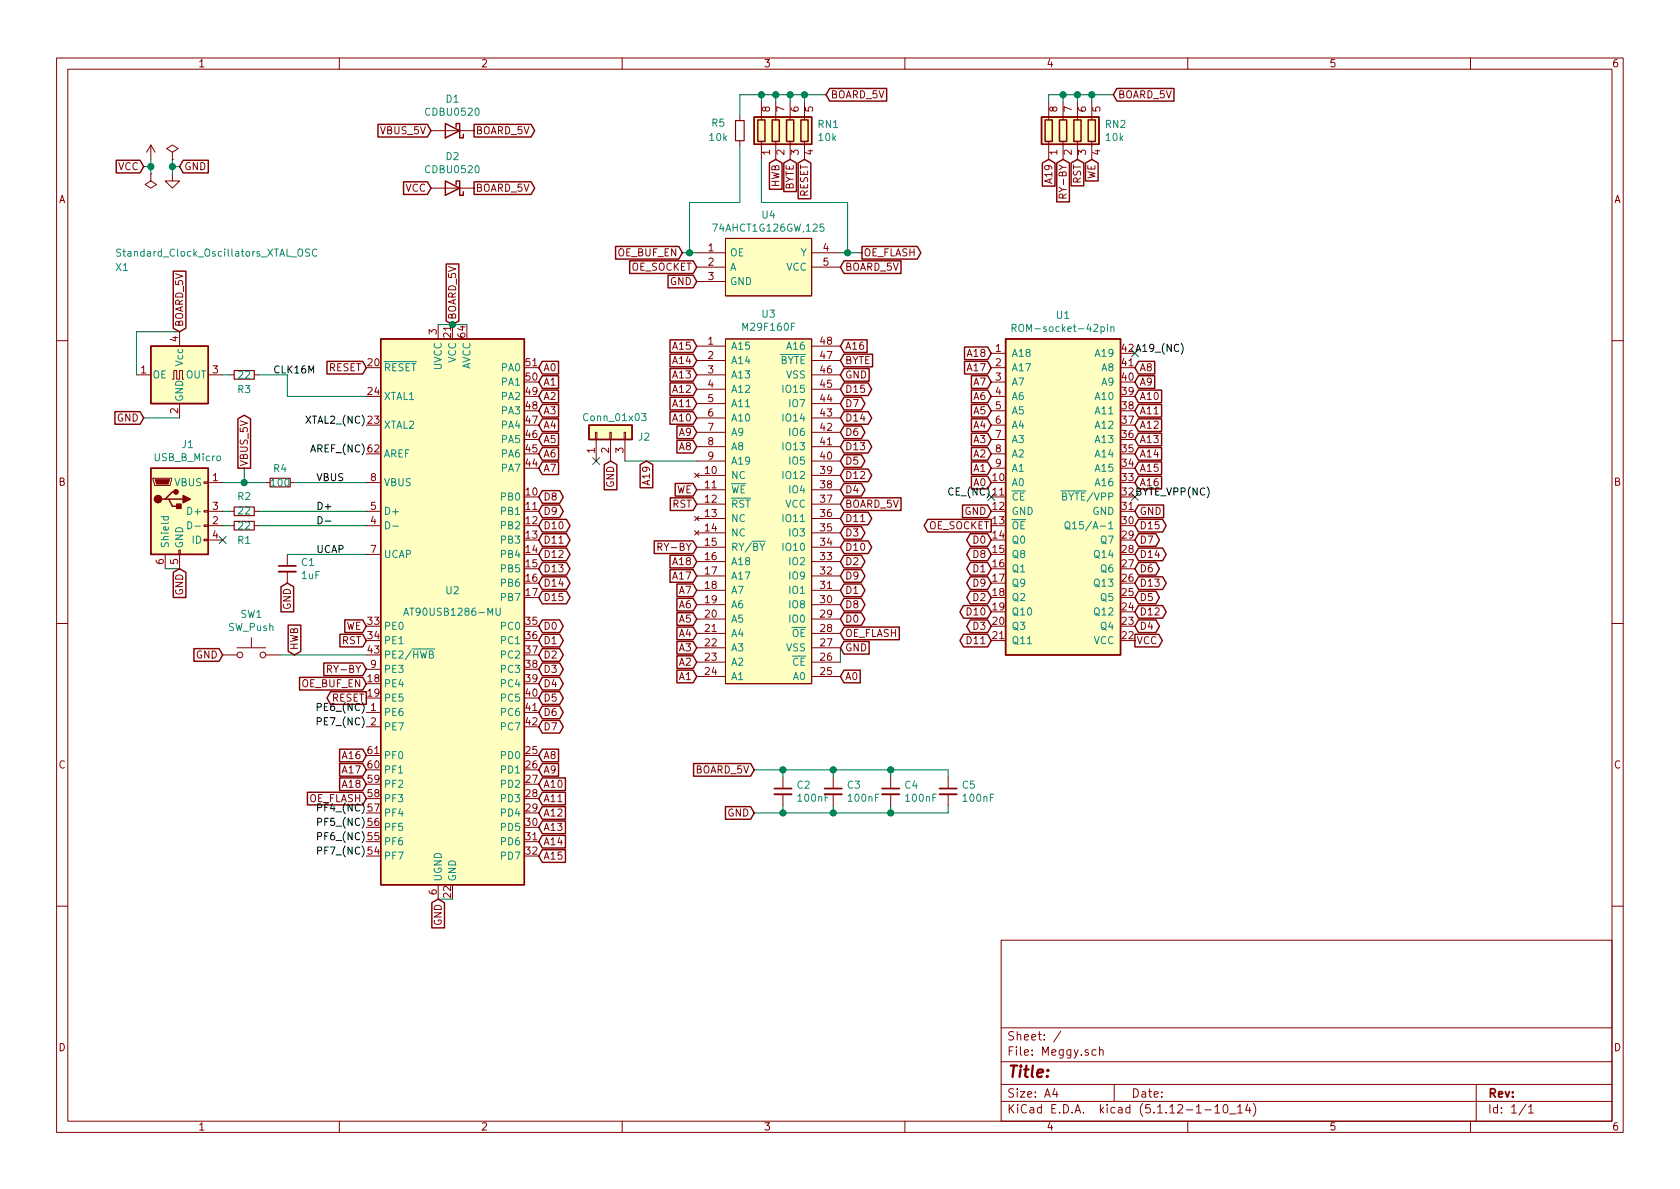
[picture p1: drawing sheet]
EESchema Schematic File Version 4
EELAYER 30 0
EELAYER END
$Descr A4 11693 8268
encoding utf-8
Sheet 1 1
Title ""
Date ""
Rev ""
Comp ""
Comment1 ""
Comment2 ""
Comment3 ""
Comment4 ""
$EndDescr
$Comp
L power:VCC #PWR0101
U 1 1
P 1050 1100
F 0 "#PWR0101" H 1065 1273 50  0001 C CNN
F 1 "VCC" H 1065 1273 50  0001 C CNN
F 2 "" H 1050 1100 50  0001 C CNN
F 3 "" H 1050 1100 50  0001 C CNN
	1    1050 1100
	1    0    0    -1  
$EndComp
$Comp
L power:PWR_FLAG #FLG0101
U 1 1
P 1050 1200
F 0 "#FLG0101" H 1050 1275 50  0001 C CNN
F 1 "PWR_FLAG" H 1050 1373 50  0001 C CNN
F 2 "" H 1050 1200 50  0001 C CNN
F 3 "~" H 1050 1200 50  0001 C CNN
	1    1050 1200
	-1   0    0    1   
$EndComp
Text GLabel 1000 1150 0    50   Input ~ 0
VCC
Wire Wire Line
	1050 1100 1050 1150
Wire Wire Line
	1000 1150 1050 1150
Connection ~ 1050 1150
Wire Wire Line
	1050 1150 1050 1200
$Comp
L power:PWR_FLAG #FLG0102
U 1 1
P 1200 1100
F 0 "#FLG0102" H 1200 1175 50  0001 C CNN
F 1 "PWR_FLAG" H 1200 1273 50  0001 C CNN
F 2 "" H 1200 1100 50  0001 C CNN
F 3 "~" H 1200 1100 50  0001 C CNN
	1    1200 1100
	1    0    0    -1  
$EndComp
$Comp
L power:GND #PWR0102
U 1 1
P 1200 1200
F 0 "#PWR0102" H 1200 950 50  0001 C CNN
F 1 "GND" H 1205 1027 50  0001 C CNN
F 2 "" H 1200 1200 50  0001 C CNN
F 3 "" H 1200 1200 50  0001 C CNN
	1    1200 1200
	1    0    0    -1  
$EndComp
Text GLabel 1250 1150 2    50   Input ~ 0
GND
Wire Wire Line
	1200 1100 1200 1150
Wire Wire Line
	1250 1150 1200 1150
Connection ~ 1200 1150
Wire Wire Line
	1200 1150 1200 1200
Text GLabel 1250 3950 3    50   Input ~ 0
GND
$Comp
L Connector:USB_B_Micro J1
U 1 1
P 1250 3550
F 0 "J1" H 1307 4017 50  0000 C CNN
F 1 "USB_B_Micro" H 1307 3926 50  0000 C CNN
F 2 "Meggy:101181940001LF" H 1400 3500 50  0001 C CNN
F 3 "~" H 1400 3500 50  0001 C CNN
	1    1250 3550
	1    0    0    -1  
$EndComp
$Comp
L Meggy:ROM-42pin U1
U 1 1
P 7400 3400
F 0 "U1" H 7400 4617 50  0000 C CNN
F 1 "ROM-socket-42pin" H 7400 4526 50  0000 C CNN
F 2 "Package_DIP:DIP-42_W15.24mm" H 6850 2150 50  0001 L CNN
F 3 "" H 7400 3150 50  0001 C CNN
	1    7400 3400
	1    0    0    -1  
$EndComp
Text Label 2200 3350 0    50   ~ 0
VBUS
$Comp
L Device:R_Small R1
U 1 1
P 1700 3650
F 0 "R1" V 1800 3650 50  0000 C CNN
F 1 "22" V 1700 3650 50  0000 C CNN
F 2 "Resistor_SMD:R_0603_1608Metric_Pad0.98x0.95mm_HandSolder" H 1700 3650 50  0001 C CNN
F 3 "~" H 1700 3650 50  0001 C CNN
	1    1700 3650
	0    1    1    0   
$EndComp
Wire Wire Line
	1550 3550 1600 3550
Wire Wire Line
	1550 3650 1600 3650
$Comp
L Device:R_Small R4
U 1 1
P 1950 3350
F 0 "R4" V 1850 3350 50  0000 C CNN
F 1 "100" V 1950 3350 50  0000 C CNN
F 2 "Resistor_SMD:R_0603_1608Metric_Pad0.98x0.95mm_HandSolder" H 1950 3350 50  0001 C CNN
F 3 "~" H 1950 3350 50  0001 C CNN
	1    1950 3350
	0    1    1    0   
$EndComp
NoConn ~ 1550 3750
Wire Wire Line
	1150 3950 1250 3950
Text GLabel 5850 3500 2    50   Input ~ 0
BOARD_5V
Text GLabel 7900 4450 2    50   Output ~ 0
VCC
Text GLabel 6900 3550 0    50   Input ~ 0
GND
Text GLabel 7900 3550 2    50   Input ~ 0
GND
Text GLabel 3050 6250 3    50   Input ~ 0
GND
$Comp
L Meggy:M29F160F U3
U 1 1
P 5350 3500
F 0 "U3" H 5350 4825 50  0000 C CNN
F 1 "M29F160F" H 5350 4734 50  0000 C CNN
F 2 "Package_SO:TSOP-I-48_18.4x12mm_P0.5mm" H 5350 4050 50  0001 C CNN
F 3 "" H 5350 4050 50  0001 C CNN
	1    5350 3500
	1    0    0    -1  
$EndComp
$Comp
L MCU_Microchip_AVR:AT90USB1286-MU U2
U 1 1
P 3150 4250
F 0 "U2" H 3150 4400 50  0000 C CNN
F 1 "AT90USB1286-MU" H 3150 4250 50  0000 C CNN
F 2 "Meggy:QFN50P900X900X100-65N-D" H 3150 4250 50  0001 C CIN
F 3 "http://ww1.microchip.com/downloads/en/DeviceDoc/doc7593.pdf" H 3150 4250 50  0001 C CNN
	1    3150 4250
	1    0    0    -1  
$EndComp
Wire Wire Line
	3050 6250 3150 6250
Wire Wire Line
	2550 3350 2050 3350
Wire Wire Line
	1550 3350 1700 3350
Text Label 2200 3550 0    50   ~ 0
D+
Text Label 2200 3650 0    50   ~ 0
D-
$Comp
L Device:R_Small R2
U 1 1
P 1700 3550
F 0 "R2" V 1800 3550 50  0000 C CNN
F 1 "22" V 1700 3550 50  0000 C CNN
F 2 "Resistor_SMD:R_0603_1608Metric_Pad0.98x0.95mm_HandSolder" H 1700 3550 50  0001 C CNN
F 3 "~" H 1700 3550 50  0001 C CNN
	1    1700 3550
	0    -1   -1   0   
$EndComp
Wire Wire Line
	1800 3650 2550 3650
Wire Wire Line
	1800 3550 2550 3550
Text GLabel 5850 4700 2    50   Input ~ 0
A0
Text GLabel 6900 3350 0    50   Input ~ 0
A0
Text GLabel 4850 4600 0    50   Input ~ 0
A2
Text GLabel 6900 3150 0    50   Input ~ 0
A2
Text GLabel 4850 4500 0    50   Input ~ 0
A3
Text GLabel 6900 3050 0    50   Input ~ 0
A3
Text GLabel 4850 4400 0    50   Input ~ 0
A4
Text GLabel 6900 2950 0    50   Input ~ 0
A4
Text GLabel 4850 4300 0    50   Input ~ 0
A5
Text GLabel 6900 2850 0    50   Input ~ 0
A5
Text GLabel 4850 4200 0    50   Input ~ 0
A6
Text GLabel 6900 2750 0    50   Input ~ 0
A6
Text GLabel 4850 4100 0    50   Input ~ 0
A7
Text GLabel 6900 2650 0    50   Input ~ 0
A7
Text GLabel 4850 3100 0    50   Input ~ 0
A8
Text GLabel 7900 2550 2    50   Input ~ 0
A8
Text GLabel 5850 4500 2    50   Input ~ 0
GND
Text GLabel 5850 2600 2    50   Input ~ 0
GND
Text GLabel 4850 3000 0    50   Input ~ 0
A9
Text GLabel 7900 2650 2    50   Input ~ 0
A9
Text GLabel 7900 2750 2    50   Input ~ 0
A10
Text GLabel 4850 2900 0    50   Input ~ 0
A10
Text GLabel 4850 2800 0    50   Input ~ 0
A11
Text GLabel 7900 2850 2    50   Input ~ 0
A11
Text GLabel 7900 2950 2    50   Input ~ 0
A12
Text GLabel 4850 2700 0    50   Input ~ 0
A12
Text GLabel 4850 2600 0    50   Input ~ 0
A13
Text GLabel 7900 3050 2    50   Input ~ 0
A13
Text GLabel 7900 3150 2    50   Input ~ 0
A14
Text GLabel 4850 2500 0    50   Input ~ 0
A14
Text GLabel 4850 2400 0    50   Input ~ 0
A15
Text GLabel 7900 3250 2    50   Input ~ 0
A15
Text GLabel 7900 3350 2    50   Input ~ 0
A16
Text GLabel 5850 2400 2    50   Input ~ 0
A16
Text GLabel 4850 4000 0    50   Input ~ 0
A17
Text GLabel 6900 2550 0    50   Input ~ 0
A17
Text GLabel 6900 2450 0    50   Input ~ 0
A18
Text GLabel 4850 3900 0    50   Input ~ 0
A18
Text GLabel 4500 3200 3    50   Input ~ 0
A19
Text GLabel 5850 2500 2    50   Input ~ 0
BYTE
$Comp
L Connector_Generic:Conn_01x03 J2
U 1 1
P 4250 3000
F 0 "J2" V 4214 2812 50  0000 R CNN
F 1 "Conn_01x03" V 4350 3200 50  0000 R CNN
F 2 "Connector_PinHeader_2.54mm:PinHeader_1x03_P2.54mm_Vertical" H 4250 3000 50  0001 C CNN
F 3 "~" H 4250 3000 50  0001 C CNN
	1    4250 3000
	0    -1   -1   0   
$EndComp
Wire Wire Line
	4850 3200 4350 3200
Text GLabel 4250 3200 3    50   Input ~ 0
GND
NoConn ~ 4150 3200
Text GLabel 6900 3750 0    50   BiDi ~ 0
D0
Text GLabel 5850 4300 2    50   BiDi ~ 0
D0
Text GLabel 6900 3950 0    50   BiDi ~ 0
D1
Text GLabel 5850 4100 2    50   BiDi ~ 0
D1
Text GLabel 5850 3900 2    50   BiDi ~ 0
D2
Text GLabel 6900 4150 0    50   BiDi ~ 0
D2
Text GLabel 5850 3700 2    50   BiDi ~ 0
D3
Text GLabel 6900 4350 0    50   BiDi ~ 0
D3
Text GLabel 5850 3400 2    50   BiDi ~ 0
D4
Text GLabel 7900 4350 2    50   BiDi ~ 0
D4
Text GLabel 7900 4150 2    50   BiDi ~ 0
D5
Text GLabel 7900 3950 2    50   BiDi ~ 0
D6
Text GLabel 7900 3750 2    50   BiDi ~ 0
D7
Text GLabel 6900 3850 0    50   BiDi ~ 0
D8
Text GLabel 5850 3200 2    50   BiDi ~ 0
D5
Text GLabel 5850 3000 2    50   BiDi ~ 0
D6
Text GLabel 5850 2800 2    50   BiDi ~ 0
D7
Text GLabel 5850 4200 2    50   BiDi ~ 0
D8
Text GLabel 5850 4000 2    50   BiDi ~ 0
D9
Text GLabel 6900 4050 0    50   BiDi ~ 0
D9
Text GLabel 5850 3800 2    50   BiDi ~ 0
D10
Text GLabel 6900 4250 0    50   BiDi ~ 0
D10
Text GLabel 5850 3600 2    50   BiDi ~ 0
D11
Text GLabel 6900 4450 0    50   BiDi ~ 0
D11
Text GLabel 5850 3300 2    50   BiDi ~ 0
D12
Text GLabel 7900 4250 2    50   BiDi ~ 0
D12
Text GLabel 5850 3100 2    50   BiDi ~ 0
D13
Text GLabel 7900 4050 2    50   BiDi ~ 0
D13
Text GLabel 5850 2900 2    50   BiDi ~ 0
D14
Text GLabel 7900 3850 2    50   BiDi ~ 0
D14
Text GLabel 5850 2700 2    50   BiDi ~ 0
D15
Text GLabel 7900 3650 2    50   BiDi ~ 0
D15
Wire Wire Line
	5850 4500 5850 4600
Text GLabel 3150 2250 1    50   Input ~ 0
BOARD_5V
Wire Wire Line
	3050 2250 3150 2250
Connection ~ 3150 2250
Wire Wire Line
	3150 2250 3250 2250
Text GLabel 3750 4350 2    50   BiDi ~ 0
D0
Text GLabel 3750 4450 2    50   BiDi ~ 0
D1
Text GLabel 3750 4550 2    50   BiDi ~ 0
D2
Text GLabel 3750 4650 2    50   BiDi ~ 0
D3
Text GLabel 3750 3450 2    50   BiDi ~ 0
D8
Text GLabel 3750 3550 2    50   BiDi ~ 0
D9
Text GLabel 3750 3650 2    50   BiDi ~ 0
D10
Text GLabel 3750 3750 2    50   BiDi ~ 0
D11
Text GLabel 3750 4750 2    50   BiDi ~ 0
D4
Text GLabel 3750 4850 2    50   BiDi ~ 0
D5
Text GLabel 3750 4950 2    50   BiDi ~ 0
D6
Text GLabel 3750 5050 2    50   BiDi ~ 0
D7
Text GLabel 3750 3850 2    50   BiDi ~ 0
D12
Text GLabel 3750 3950 2    50   BiDi ~ 0
D13
Text GLabel 3750 4050 2    50   BiDi ~ 0
D14
Text GLabel 3750 4150 2    50   BiDi ~ 0
D15
Text GLabel 3750 2550 2    50   Input ~ 0
A0
Text GLabel 3750 2750 2    50   Input ~ 0
A2
Text GLabel 3750 2850 2    50   Input ~ 0
A3
Text GLabel 3750 2950 2    50   Input ~ 0
A4
Text GLabel 3750 3050 2    50   Input ~ 0
A5
Text GLabel 3750 3150 2    50   Input ~ 0
A6
Text GLabel 3750 3250 2    50   Input ~ 0
A7
Text GLabel 3750 5250 2    50   Input ~ 0
A8
Text GLabel 3750 5350 2    50   Input ~ 0
A9
Text GLabel 3750 5450 2    50   Input ~ 0
A10
Text GLabel 3750 5550 2    50   Input ~ 0
A11
Text GLabel 3750 5650 2    50   Input ~ 0
A12
Text GLabel 3750 5750 2    50   Input ~ 0
A13
Text GLabel 3750 5850 2    50   Input ~ 0
A14
Text GLabel 3750 5950 2    50   Input ~ 0
A15
Text GLabel 2550 5250 0    50   Input ~ 0
A16
Text GLabel 2550 5450 0    50   Input ~ 0
A18
Text GLabel 2550 2550 0    50   Input ~ 0
RESET
Text GLabel 2050 4550 1    50   Input ~ 0
HWB
Text GLabel 4850 3400 0    50   Input ~ 0
WE
Text GLabel 4850 3500 0    50   Input ~ 0
RST
Text GLabel 4850 3800 0    50   Input ~ 0
RY-BY
Text GLabel 5850 4400 2    50   Input ~ 0
OE_FLASH
Text GLabel 2550 4650 0    50   Input ~ 0
RY-BY
Text GLabel 3750 2650 2    50   Input ~ 0
A1
Text GLabel 4850 4700 0    50   Input ~ 0
A1
Text GLabel 6900 3250 0    50   Input ~ 0
A1
Text GLabel 2550 5350 0    50   Input ~ 0
A17
$Comp
L Oscillator:Standard_Clock_Oscillators_XTAL_OSC X1
U 1 1
P 1250 2600
F 0 "X1" H 800 3350 50  0000 L CNN
F 1 "Standard_Clock_Oscillators_XTAL_OSC" H 800 3450 50  0000 L CNN
F 2 "Oscillator:Oscillator_SMD_SeikoEpson_SG8002LB-4Pin_5.0x3.2mm" H 1950 2250 50  0001 C CNN
F 3 "" H 1150 2600 50  0001 C CNN
	1    1250 2600
	1    0    0    -1  
$EndComp
Text GLabel 1250 2300 1    50   Input ~ 0
BOARD_5V
Wire Wire Line
	950  2600 950  2300
Wire Wire Line
	950  2300 1250 2300
Text GLabel 1000 2900 0    50   Input ~ 0
GND
Wire Wire Line
	1000 2900 1250 2900
$Comp
L Device:R_Small R3
U 1 1
P 1700 2600
F 0 "R3" V 1800 2600 50  0000 C CNN
F 1 "22" V 1700 2600 50  0000 C CNN
F 2 "Resistor_SMD:R_0603_1608Metric" H 1700 2600 50  0001 C CNN
F 3 "~" H 1700 2600 50  0001 C CNN
	1    1700 2600
	0    1    1    0   
$EndComp
Wire Wire Line
	1550 2600 1600 2600
Wire Wire Line
	1800 2600 2000 2600
Wire Wire Line
	2000 2600 2000 2750
Wire Wire Line
	2000 2750 2550 2750
Text Label 1900 2600 0    50   ~ 0
CLK16M
$Comp
L Device:C_Small C5
U 1 1
P 6600 5500
F 0 "C5" H 6692 5546 50  0000 L CNN
F 1 "100nF" H 6692 5455 50  0000 L CNN
F 2 "Capacitor_SMD:C_0603_1608Metric_Pad1.08x0.95mm_HandSolder" H 6600 5500 50  0001 C CNN
F 3 "~" H 6600 5500 50  0001 C CNN
	1    6600 5500
	1    0    0    -1  
$EndComp
Text GLabel 5250 5350 0    50   Input ~ 0
BOARD_5V
Text GLabel 5250 5650 0    50   Input ~ 0
GND
Wire Wire Line
	5250 5350 5450 5350
Wire Wire Line
	5450 5350 5450 5400
Wire Wire Line
	5250 5650 5450 5650
Wire Wire Line
	5450 5650 5450 5600
$Comp
L Device:C_Small C1
U 1 1
P 2000 3950
F 0 "C1" H 2092 3996 50  0000 L CNN
F 1 "1uF" H 2092 3905 50  0000 L CNN
F 2 "Capacitor_SMD:C_0603_1608Metric_Pad1.08x0.95mm_HandSolder" H 2000 3950 50  0001 C CNN
F 3 "~" H 2000 3950 50  0001 C CNN
	1    2000 3950
	1    0    0    -1  
$EndComp
Text GLabel 2000 4050 3    50   Input ~ 0
GND
Wire Wire Line
	2550 3850 2000 3850
$Comp
L Device:C_Small C2
U 1 1
P 5450 5500
F 0 "C2" H 5542 5546 50  0000 L CNN
F 1 "100nF" H 5542 5455 50  0000 L CNN
F 2 "Capacitor_SMD:C_0603_1608Metric_Pad1.08x0.95mm_HandSolder" H 5450 5500 50  0001 C CNN
F 3 "~" H 5450 5500 50  0001 C CNN
	1    5450 5500
	1    0    0    -1  
$EndComp
$Comp
L Device:C_Small C3
U 1 1
P 5800 5500
F 0 "C3" H 5892 5546 50  0000 L CNN
F 1 "100nF" H 5892 5455 50  0000 L CNN
F 2 "Capacitor_SMD:C_0603_1608Metric_Pad1.08x0.95mm_HandSolder" H 5800 5500 50  0001 C CNN
F 3 "~" H 5800 5500 50  0001 C CNN
	1    5800 5500
	1    0    0    -1  
$EndComp
Wire Wire Line
	5800 5400 5800 5350
Wire Wire Line
	5800 5350 5450 5350
Connection ~ 5450 5350
Wire Wire Line
	6200 5400 6200 5350
Wire Wire Line
	6200 5350 5800 5350
Connection ~ 5800 5350
Wire Wire Line
	5450 5650 5800 5650
Wire Wire Line
	5800 5650 5800 5600
Connection ~ 5450 5650
Wire Wire Line
	5800 5650 6200 5650
Wire Wire Line
	6200 5650 6200 5600
Connection ~ 5800 5650
$Comp
L Device:C_Small C4
U 1 1
P 6200 5500
F 0 "C4" H 6292 5546 50  0000 L CNN
F 1 "100nF" H 6292 5455 50  0000 L CNN
F 2 "Capacitor_SMD:C_0603_1608Metric_Pad1.08x0.95mm_HandSolder" H 6200 5500 50  0001 C CNN
F 3 "~" H 6200 5500 50  0001 C CNN
	1    6200 5500
	1    0    0    -1  
$EndComp
Wire Wire Line
	6200 5350 6600 5350
Wire Wire Line
	6600 5350 6600 5400
Connection ~ 6200 5350
Wire Wire Line
	6200 5650 6600 5650
Wire Wire Line
	6600 5650 6600 5600
Connection ~ 6200 5650
Text GLabel 1700 3250 1    50   Output ~ 0
VBUS_5V
Text GLabel 3000 900  0    50   Input ~ 0
VBUS_5V
Text GLabel 2550 4450 0    50   Input ~ 0
RST
Text GLabel 2550 4350 0    50   Input ~ 0
WE
Text GLabel 6000 1750 2    50   Output ~ 0
OE_FLASH
$Comp
L Device:R_Pack04 RN1
U 1 1
P 5500 900
F 0 "RN1" H 5688 946 50  0000 L CNN
F 1 "10k" H 5688 855 50  0000 L CNN
F 2 "Meggy:RESCAF80P320X160X60-8N" V 5775 900 50  0001 C CNN
F 3 "~" H 5500 900 50  0001 C CNN
	1    5500 900 
	1    0    0    -1  
$EndComp
Text GLabel 4850 1950 0    50   Input ~ 0
GND
Text GLabel 5750 650  2    50   Input ~ 0
BOARD_5V
Wire Wire Line
	5400 700  5400 650 
Wire Wire Line
	5400 650  5500 650 
Wire Wire Line
	5500 700  5500 650 
Connection ~ 5500 650 
Wire Wire Line
	5500 650  5600 650 
Wire Wire Line
	5600 700  5600 650 
Connection ~ 5600 650 
Wire Wire Line
	5600 650  5750 650 
Text GLabel 5600 1100 3    50   Input ~ 0
RESET
Wire Wire Line
	5300 1100 5300 1400
Wire Wire Line
	5400 650  5300 650 
Wire Wire Line
	5300 650  5300 700 
Connection ~ 5400 650 
$Comp
L Device:R_Small R5
U 1 1
P 5150 900
F 0 "R5" H 5300 850 50  0000 C CNN
F 1 "10k" H 5300 950 50  0000 C CNN
F 2 "Resistor_SMD:R_0603_1608Metric" H 5150 900 50  0001 C CNN
F 3 "~" H 5150 900 50  0001 C CNN
	1    5150 900 
	-1   0    0    1   
$EndComp
Wire Wire Line
	5150 650  5150 800 
Wire Wire Line
	1700 3250 1700 3350
Connection ~ 1700 3350
Wire Wire Line
	1700 3350 1850 3350
Text Label 2200 3850 0    50   ~ 0
UCAP
Text GLabel 2550 5550 0    50   Input ~ 0
OE_FLASH
Text GLabel 4850 1850 0    50   Input ~ 0
OE_SOCKET
Text GLabel 6900 3650 0    50   Output ~ 0
OE_SOCKET
$Comp
L Device:R_Pack04 RN2
U 1 1
P 7500 900
F 0 "RN2" H 7688 946 50  0000 L CNN
F 1 "10k" H 7688 855 50  0000 L CNN
F 2 "Meggy:RESCAF80P320X160X60-8N" V 7775 900 50  0001 C CNN
F 3 "~" H 7500 900 50  0001 C CNN
	1    7500 900 
	1    0    0    -1  
$EndComp
Text GLabel 7750 650  2    50   Input ~ 0
BOARD_5V
Wire Wire Line
	7400 700  7400 650 
Wire Wire Line
	7400 650  7500 650 
Wire Wire Line
	7500 700  7500 650 
Connection ~ 7500 650 
Wire Wire Line
	7500 650  7600 650 
Wire Wire Line
	7600 700  7600 650 
Connection ~ 7600 650 
Wire Wire Line
	7600 650  7750 650 
Wire Wire Line
	7400 650  7300 650 
Wire Wire Line
	7300 650  7300 700 
Connection ~ 7400 650 
Text GLabel 7400 1100 3    50   Input ~ 0
RY-BY
Text GLabel 7300 1100 3    50   Input ~ 0
A19
Text GLabel 7600 1100 3    50   Input ~ 0
WE
Text GLabel 7500 1100 3    50   Input ~ 0
RST
NoConn ~ 6900 3450
Text Label 6900 3450 2    50   ~ 0
CE_(NC)
Text Label 7900 3450 0    50   ~ 0
BYTE_VPP(NC)
NoConn ~ 7900 3450
$Comp
L Switch:SW_Push SW1
U 1 1
P 1750 4550
F 0 "SW1" H 1750 4835 50  0000 C CNN
F 1 "SW_Push" H 1750 4744 50  0000 C CNN
F 2 "Meggy:Sunrom_Tactile_Switch_3x4x2mm_SMD_2-Pin" H 1750 4750 50  0001 C CNN
F 3 "~" H 1750 4750 50  0001 C CNN
	1    1750 4550
	1    0    0    -1  
$EndComp
Text GLabel 1550 4550 0    50   Input ~ 0
GND
Wire Wire Line
	1950 4550 2550 4550
Text GLabel 5500 1100 3    50   Input ~ 0
BYTE
Text GLabel 5400 1100 3    50   Input ~ 0
HWB
NoConn ~ 7900 2450
Text Label 7900 2450 0    50   ~ 0
A19_(NC)
Text Label 2550 3150 2    50   ~ 0
AREF_(NC)
Text Label 2550 4950 2    50   ~ 0
PE6_(NC)
Text Label 2550 5050 2    50   ~ 0
PE7_(NC)
Text Label 2550 5750 2    50   ~ 0
PF5_(NC)
Text Label 2550 5850 2    50   ~ 0
PF6_(NC)
Text Label 2550 5950 2    50   ~ 0
PF7_(NC)
Text Label 2550 2950 2    50   ~ 0
XTAL2_(NC)
Text Label 2550 5650 2    50   ~ 0
PF4_(NC)
$Comp
L Meggy:74AHCT1G126GW,125 U4
U 1 1
P 5350 1850
F 0 "U4" H 5350 2215 50  0000 C CNN
F 1 "74AHCT1G126GW,125" H 5350 2124 50  0000 C CNN
F 2 "Package_TO_SOT_SMD:SOT-353_SC-70-5" H 5050 2150 50  0001 L CNN
F 3 "https://assets.nexperia.com/documents/data-sheet/74AHC_AHCT1G126.pdf" H 5700 1950 50  0001 L CNN
	1    5350 1850
	1    0    0    -1  
$EndComp
Wire Wire Line
	5150 1400 5150 1000
Text GLabel 2550 4750 0    50   Input ~ 0
OE_BUF_EN
Wire Wire Line
	5850 1750 5900 1750
Wire Wire Line
	5900 1750 5900 1400
Wire Wire Line
	5300 1400 5900 1400
Connection ~ 5900 1750
Wire Wire Line
	5900 1750 6000 1750
Text GLabel 4750 1750 0    50   Input ~ 0
OE_BUF_EN
Wire Wire Line
	4800 1750 4800 1400
Wire Wire Line
	4800 1400 5150 1400
Wire Wire Line
	4850 1750 4800 1750
Wire Wire Line
	4800 1750 4750 1750
Connection ~ 4800 1750
Text GLabel 5850 1850 2    50   Input ~ 0
BOARD_5V
Wire Wire Line
	5150 650  5300 650 
Connection ~ 5300 650 
$Comp
L Device:D_Schottky D1
U 1 1
P 3150 900
F 0 "D1" H 3150 683 50  0000 C CNN
F 1 "CDBU0520" H 3150 774 50  0000 C CNN
F 2 "Meggy:D_0603_1608Metric_Pad_0.975x0.95mm_HandSolder" H 3150 900 50  0001 C CNN
F 3 "~" H 3150 900 50  0001 C CNN
	1    3150 900 
	-1   0    0    1   
$EndComp
Text GLabel 3300 900  2    50   Output ~ 0
BOARD_5V
$Comp
L Device:D_Schottky D2
U 1 1
P 3150 1300
F 0 "D2" H 3150 1083 50  0000 C CNN
F 1 "CDBU0520" H 3150 1174 50  0000 C CNN
F 2 "Meggy:D_0603_1608Metric_Pad_0.975x0.95mm_HandSolder" H 3150 1300 50  0001 C CNN
F 3 "~" H 3150 1300 50  0001 C CNN
	1    3150 1300
	-1   0    0    1   
$EndComp
Text GLabel 3000 1300 0    50   Input ~ 0
VCC
Text GLabel 3300 1300 2    50   Output ~ 0
BOARD_5V
Text GLabel 2550 4850 0    50   Output ~ 0
RESET
$EndSCHEMATC
